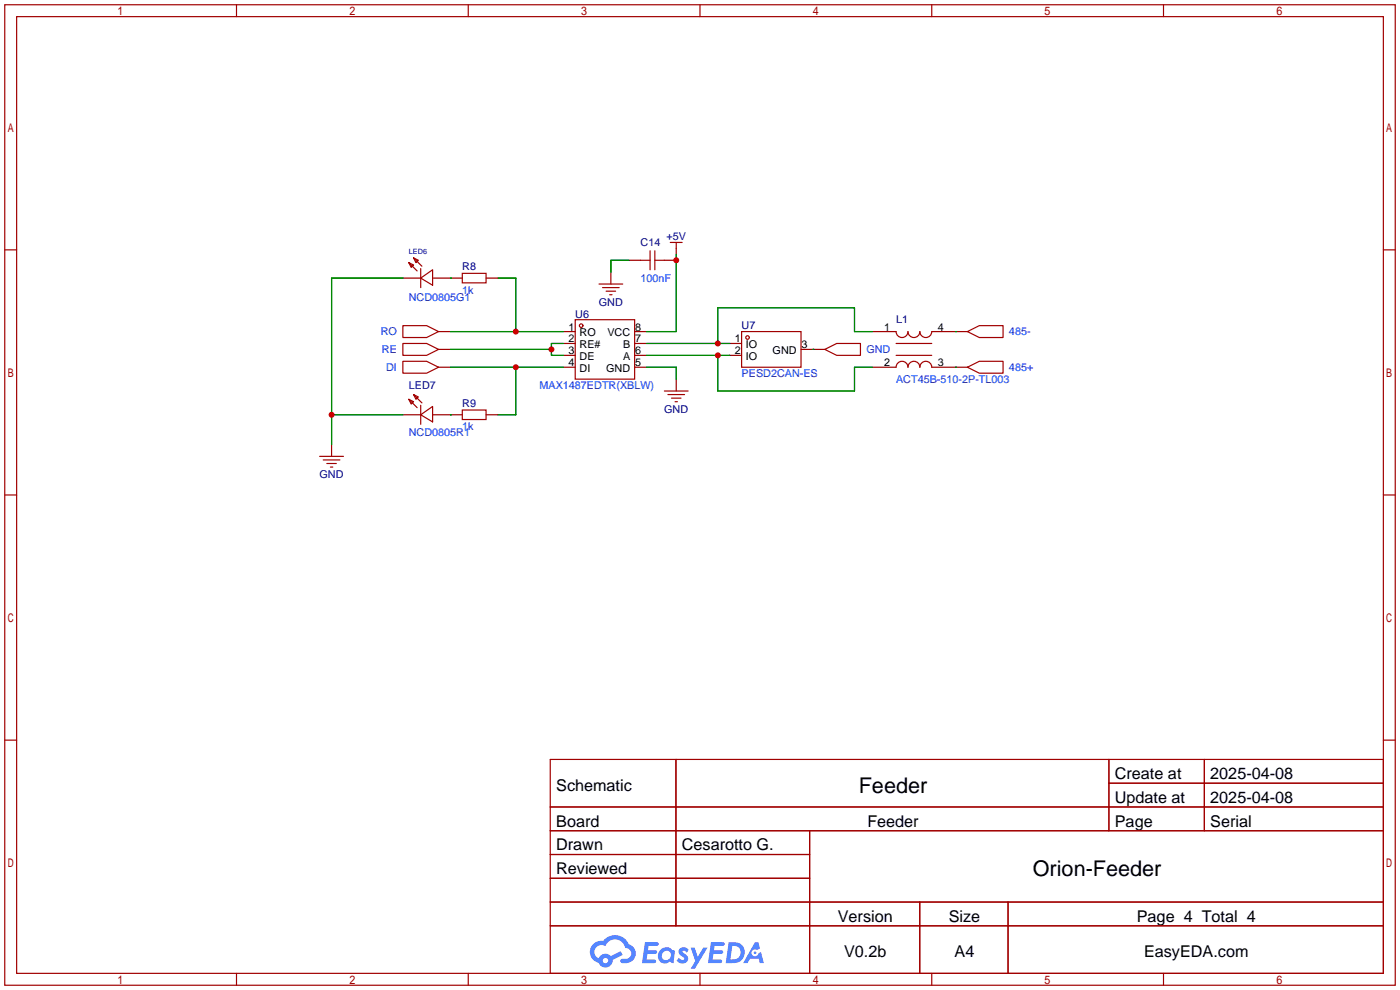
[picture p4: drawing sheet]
<svg xmlns="http://www.w3.org/2000/svg" width="299mm" height="212mm" viewBox="0 0 299 212" stroke-linecap="round" stroke-linejoin="round" font-family="sans-serif">
<g fill="none" stroke="#a10000" stroke-width=".25">
<path d="M1 1h297.2v209.6h-297.2zM3.6 3.6h292.1v204.4h-292.1zM50.5 1v2.6M100.1 1v2.6M149.6 1v2.6M199.1 1v2.6M248.7 1v2.6M1 53.4h2.6M295.7 53.4h2.5M1 105.8h2.6M295.7 105.8h2.5M1 158.2h2.6"/>
<path d="M295.7 158.2h2.5M117.6 162.3h178.1v45.7h-178.1zM117.6 172.5h178.1M117.6 177.5h178.1M144.5 162.3v35.6M173 177.5v30.5M237 162.3v15.2M237 167.4h58.7M257.4 162.3v15.2M117.6 182.6h55.4M117.6 192.8h178.1M117.6 187.7h55.4"/>
<path d="M117.6 197.9h178.1M196.6 192.8v15.2M215.4 192.8v15.2M50.5 208v2.6M100.1 208v2.6M149.6 208v2.6M199.1 208v2.6M248.7 208v2.6"/>
</g>
<g fill="#5487ff">
<path d="M145.3 202.7a1.3 1.3 0 0 1 1.9 .3l-.4 .6a.54 .54 0 0 0-.9-.2l.1 .2a1.34 1.34 0 0 1 .9 1.8 1.47 1.47 0 0 1-2.3-.1l.5-.6 .8 .5a.31 .31 0 0 0 .4-.3 .31 .31 0 0 0-.3-.4 1.12 1.12 0 0 1-.7-1.8z"/>
<path d="M147.6 202.5h.9l.6 2 1.2-2h.9l-2.7 4.6h-.9l1-1.7z"/>
<path d="M137.8 201.4h1.7a1.31 1.31 0 0 1 1.2 .2 .4 .4 0 0 1-.3 .5l-1.8 .1-.1 .9h1.6a.4 .4 0 0 1 .4 .4 .4 .4 0 0 1-.5 .4h-1.6l-.2 1.2h1.4a.46 .46 0 0 1 .5 0 .46 .46 0 0 1 .1 .5l-.4 .2h-2.6z"/>
<path d="M151.9 201.4h1.7a1.32 1.32 0 0 1 1.2 .2 .39 .39 0 0 1-.3 .5l-1.8 .1-.1 .9h1.6a.4 .4 0 0 1 .4 .4 .4 .4 0 0 1-.4 .4h-1.7l-.2 1.2h1.4a.46 .46 0 0 1 .5 0 .46 .46 0 0 1 .1 .5l-.4 .2h-2.6z"/>
<path d="M161.3 201.4h.8l.3 1.3-.6 .4a.75 .75 0 0 0-1.1 .3 .75 .75 0 0 0 .5 1 .75 .75 0 0 0 .9-.7l.5-.2 .6 2.3h-.8l-.3-.9h-1.8l-.5 .9h-1z"/>
<path d="M155.7 201.4l-.6 4.4h1.5a2.27 2.27 0 0 0 2.6-2.2 2.27 2.27 0 0 0-2.7-2.2zM156.5 202.1a1.5 1.5 0 0 1 1.8 1.6 1.5 1.5 0 0 1-1.9 1.4h-.3z"/>
<path d="M141.2 203a1.6 1.6 0 0 0-.3 2.3 1.6 1.6 0 0 0 2.3 .2l.7 .3 .3-2.4-.1-.3-.5-.1a1.58 1.58 0 0 0-2.4 0zM141.8 203.5a.98 .98 0 0 1 1.6 .4 .98 .98 0 0 1-1.1 1.3 .94 .94 0 0 1-.9-.7 .94 .94 0 0 1 .4-1z"/>
<path d="M126.8 201.8a2.37 2.37 0 0 0 1.1 4 1.54 1.54 0 0 0 1.8 1 1.54 1.54 0 0 0 1.2-1.6l2.2-1.1-.5-.8-2 1a1.57 1.57 0 0 0-2.7 .5 1.5 1.5 0 0 1-.7-2.1 1.5 1.5 0 0 1 2.2-.5 2.23 2.23 0 0 1 2.3-1.4 2.23 2.23 0 0 1 2 1.8 1.16 1.16 0 0 1 1.2 1.1 1.16 1.16 0 0 1-1.1 1.2h-.7a.47 .47 0 0 0-.5 .4 .47 .47 0 0 0 .4 .5 2.17 2.17 0 0 0 2.5-.9 2.17 2.17 0 0 0-.3-2.7l-.8-.4a3.2 3.2 0 0 0-5.5-.7l-1.1 .1zM128.8 205.3a.6 .6 0 0 1 1.2 0 .6 .6 0 0 1-1.2 0z"/>
<circle cx="161.4" cy="203.6" r=".28"/>
</g>
<g fill="none" stroke="#a10000" stroke-width=".25">
<path d="M87.4 56.1l1 .5-.5 .6zM87.4 56.1l1.8 1.8M88.4 55.1l1 .5-.5 .5zM88.4 55.1l1.8 1.8M89.9 59.4l2.6-1.7v3.3zM89.9 57.4v4.1M98.8 58.4h5.1v2.1h-5.1zM136.9 55.6h2M138.9 53.6v4.1M140 55.6h2M140 53.6v4.1M143.3 51.8h2.5"/>
<path d="M144.5 51.8v1.3M86.1 69.6h5.1l2.5 1.3-2.5 1.2h-5.1zM86.1 77.2h5.1l2.5 1.3-2.5 1.3h-5.1zM86.1 73.4h5.1l2.5 1.3-2.5 1.2h-5.1zM122.9 68.3h12.7v12.7h-12.7zM128 60.7h5.1M128.8 61.5h3.5M129.5 62.2h2.1M130.3 63h.5M158.5 70.9h12.7v7.6h-12.7zM176.3 74.7l2.5-1.3h5.1v2.5h-5.1zM191.5 70.9a1.27 1.27 0 0 0 1.3 1.2 1.27 1.27 0 0 0 1.3-1.2 1.27 1.27 0 0 0 1.2 1.2 1.27 1.27 0 0 0 1.3-1.2 1.27 1.27 0 0 0 1.3 1.2 1.27 1.27 0 0 0 1.2-1.2"/>
<path d="M191.5 78.5a1.27 1.27 0 0 1 1.3-1.3 1.27 1.27 0 0 1 1.3 1.3 1.27 1.27 0 0 1 1.2-1.3 1.27 1.27 0 0 1 1.3 1.3 1.27 1.27 0 0 1 1.3-1.3 1.27 1.27 0 0 1 1.2 1.3M191.5 73.4h7.6M191.5 75.9h7.6M206.8 70.9l2.5-1.3h5.1v2.5h-5.1zM206.8 78.5l2.5-1.3h5.1v2.6h-5.1zM68.3 97.5h5.1M69.1 98.3h3.5M69.8 99.1h2.1M70.6 99.8h.5M87.4 85.3l1 .6-.5 .5zM87.4 85.3l1.8 1.8M88.4 84.3l1 .5-.5 .5z"/>
<path d="M88.4 84.3l1.8 1.8M89.9 88.6l2.6-1.7v3.3zM89.9 86.6v4.1M98.8 87.6h5.1v2.1h-5.1zM142 83.6h5.1M142.7 84.3h3.6M143.5 85.1h2M144.3 85.9h.5"/>
<circle cx="124.2" cy="69.6" r=".38"/>
<circle cx="159.8" cy="72.1" r=".38"/>
</g>
<g fill="none" stroke="#870000" stroke-width=".25">
<path d="M86.1 59.4h3.8M92.5 59.4h6.3M103.9 59.4h2.5M130.6 58.2v2.5M134.4 55.6h2.5M142 55.6h2.5M144.5 53.1v1.3M93.7 70.9h2.6M93.7 78.5h2.6M93.7 74.7h2.6M120.4 70.9h2.5M120.4 73.4h2.5"/>
<path d="M120.4 75.9h2.5M120.4 78.5h2.5M135.6 70.9h2.6M135.6 73.4h2.6M135.6 75.9h2.6M135.6 78.5h2.6M156 73.4h2.5M156 75.9h2.5M171.2 74.7h5.1M186.4 70.9h5.1M186.4 78.5h5.1M199.1 70.9h7.7"/>
<path d="M199.1 78.5h7.7M70.9 95v2.5M86.1 88.6h3.8M92.5 88.6h6.3M103.9 88.6h2.5M144.5 81v2.6"/>
</g>
<g fill="none" stroke="#008700" stroke-width=".25">
<path d="M86.1 59.4h-15.2v35.6M96.3 59.4h.1M106.4 59.4h3.8v11.5M134.4 55.6h-3.8v2.6M144.5 54.4v16.5h-6.3M96.3 70.9h24.1M96.3 78.5h24.1M96.3 74.7h21.6M110.2 78.5v10.1h-3.8M120.4 73.4h-2.5v2.5h2.5M138.2 73.4h17.8M138.2 75.9h17.8"/>
<path d="M138.2 78.5h6.3v2.5M153.4 75.9v7.7h29.2v-5.1h3.8M173.7 74.7h.1M186.4 70.9h-3.8v-5.1h-29.2v7.6M204.2 70.9h.1M204.2 78.5h.1M70.9 88.6h15.2M96.3 88.6h.1"/>
</g>
<g fill="#c00">
<circle cx="153.4" cy="73.4" r=".63"/>
<circle cx="153.4" cy="75.9" r=".63"/>
<circle cx="144.5" cy="55.6" r=".63"/>
<circle cx="110.2" cy="70.9" r=".63"/>
<circle cx="110.2" cy="78.5" r=".63"/>
<circle cx="117.9" cy="74.7" r=".63"/>
<circle cx="70.9" cy="88.6" r=".63"/>
</g>
<g font-size="4.6">
<text x="183.5" y="169.4">Feeder</text>
<text x="220.7" y="187.2">Orion-Feeder</text>
</g>
<g font-size="3.5">
<text x="238.3" y="166.5">Create at</text>
<text x="258.7" y="166.5">2025-04-08</text>
<text x="118.9" y="169.1">Schematic</text>
<text x="238.3" y="171.6">Update at</text>
<text x="258.7" y="171.6">2025-04-08</text>
<text x="118.9" y="176.7">Board</text>
<text x="185.4" y="176.7">Feeder</text>
<text x="238.3" y="176.7">Page</text>
<text x="258.7" y="176.7">Serial</text>
<text x="118.9" y="181.8">Drawn</text>
<text x="145.7" y="181.8">Cesarotto G.</text>
<text x="118.9" y="186.8">Reviewed</text>
<text x="179.1" y="197">Version</text>
<text x="202.8" y="197">Size</text>
<text x="243" y="197">Page 4 Total 4</text>
<text x="180.4" y="204.6">V0.2b</text>
<text x="204" y="204.6">A4</text>
<text x="244.5" y="204.6">EasyEDA.com</text>
</g>
<g font-size="2.3" fill="#000080">
<text x="136.9" y="52.6">C14</text>
<text x="142.4" y="51.4">+5V</text>
<text x="98.8" y="57.7">R8</text>
<text x="128" y="65.3">GND</text>
<text x="122.9" y="67.9">U6</text>
<text x="158.5" y="70.4">U7</text>
<text x="191.5" y="69.1">L1</text>
<text x="87.4" y="83.1">LED7</text>
<text x="98.8" y="86.9">R9</text>
<text x="142" y="88.2">GND</text>
<text x="68.3" y="102.2">GND</text>
</g>
<g font-size="2.3" fill="#00f">
<text x="87.4" y="64.3">NCD0805G1</text>
<text x="98.8" y="62.8">1k</text>
<text x="136.9" y="60.2">100nF</text>
<text x="81.4" y="71.7">RO</text>
<text x="215.6" y="71.7">485-</text>
<text x="81.6" y="75.5">RE</text>
<text x="185.2" y="75.5">GND</text>
<text x="82.5" y="79.3">DI</text>
<text x="115.3" y="83.1">MAX1487EDTR(XBLW)</text>
<text x="158.5" y="80.6">PESD2CAN-ES</text>
<text x="191.5" y="81.8">ACT45B-510-2P-TL003</text>
<text x="215.6" y="79.3">485+</text>
<text x="87.4" y="93.3">NCD0805R1</text>
<text x="98.8" y="92">1k</text>
</g>
<g font-size="2.3">
<text x="121.5" y="70.6">1</text>
<text x="123.9" y="71.9">RO</text>
<text x="129.8" y="71.9">VCC</text>
<text x="135.8" y="70.6">8</text>
<text x="189" y="70.6">1</text>
<text x="200.4" y="70.6">4</text>
<text x="121.5" y="73.2">2</text>
<text x="121.5" y="75.7">3</text>
<text x="123.9" y="74.4">RE#</text>
<text x="123.9" y="77">DE</text>
<text x="133.2" y="77">A</text>
<text x="133.2" y="74.4">B</text>
<text x="135.8" y="75.7">6</text>
<text x="135.8" y="73.2">7</text>
<text x="157.1" y="73.2">1</text>
<text x="157.1" y="75.7">2</text>
<text x="159.4" y="74.4">IO</text>
<text x="159.4" y="77">IO</text>
<text x="165.1" y="75.7">GND</text>
<text x="171.3" y="74.4">3</text>
<text x="121.5" y="78.3">4</text>
<text x="123.9" y="79.5">DI</text>
<text x="129.6" y="79.5">GND</text>
<text x="135.8" y="78.3">5</text>
<text x="189" y="78.3">2</text>
<text x="200.4" y="78.3">3</text>
</g>
<text font-size="1.6" fill="#000080" x="87.4" y="54.3">LED6</text>
</svg>
